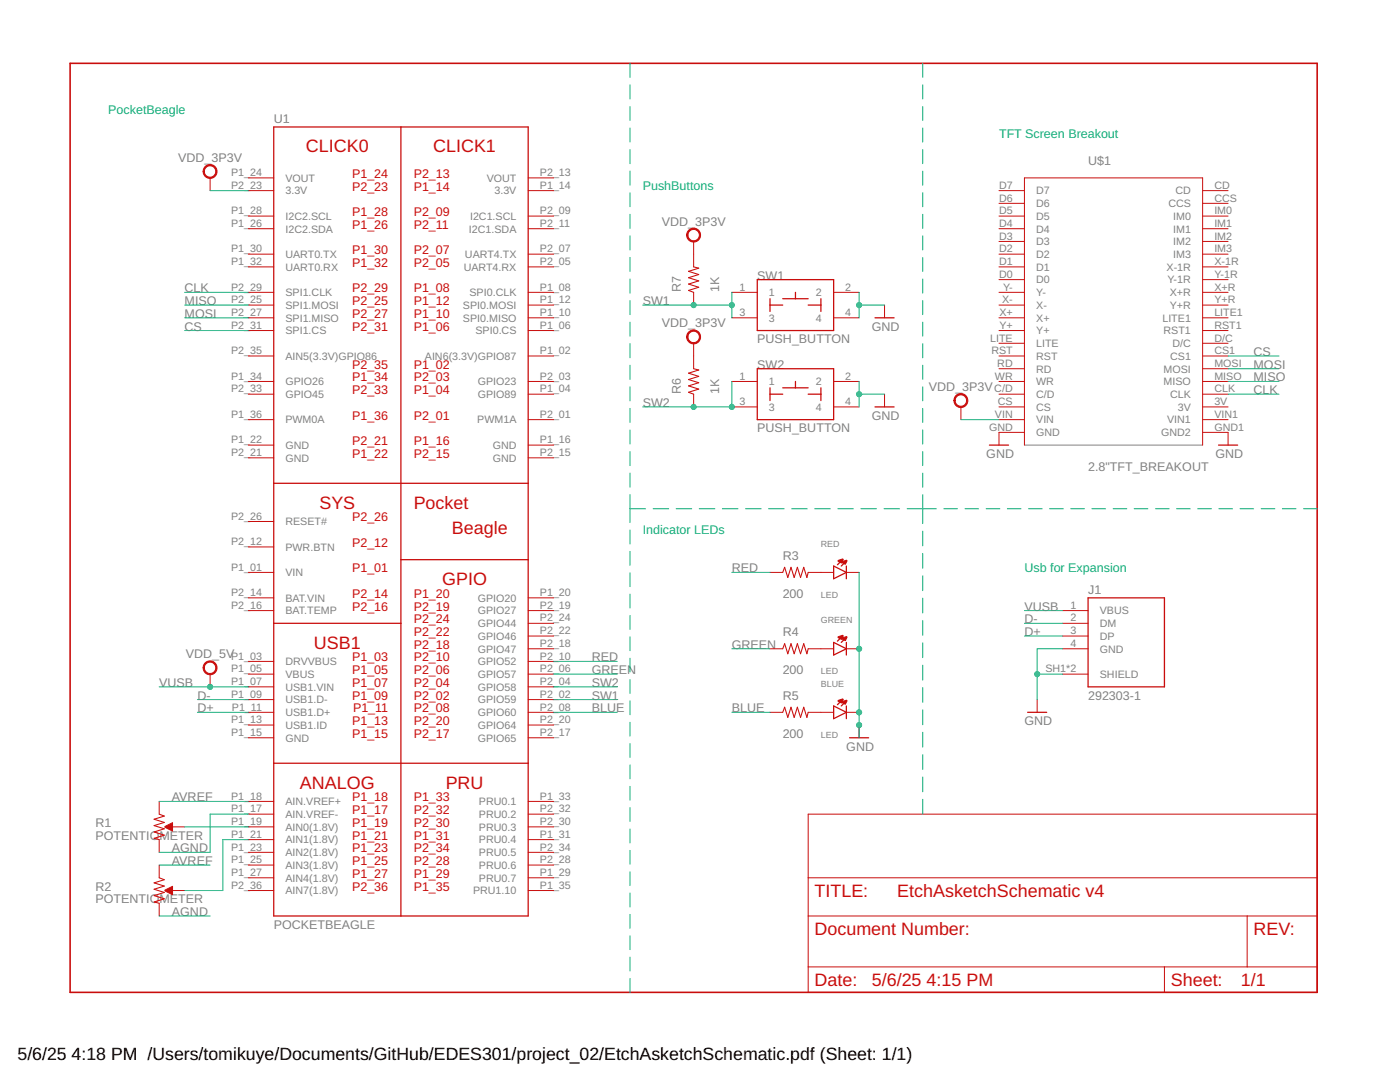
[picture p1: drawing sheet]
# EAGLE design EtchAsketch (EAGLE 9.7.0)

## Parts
BLUE  LED  [EIA-STD]
GREEN  LED  [EIA-STD]
J1  292303-1  [TE_292303-1]
R1  POTENTIOMETER  [POT-PO90S]
R2  POTENTIOMETER  [POT-PO90S]
R3  200  R_R0402  [R0402]
R4  200  R_R0402  [R0402]
R5  200  R_R0402  [R0402]
R6  1K  R_R0402  [R0402]
R7  1K  R_R0402  [R0402]
RED  LED  [EIA-STD]
SW1  PUSH_BUTTON  [BUTTON_12.5MM]
SW2  PUSH_BUTTON  [BUTTON_12.5MM]
U1  POCKETBEAGLE  [POCKETBEAGLE]
U$1  2.8"TFT_BREAKOUT  [2.8"TFTBRTEAKOUT]

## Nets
AGND: R1.CW R2.CW U1.P1_17(AIN.VREF-)
AVREF: R1.CCW R2.CCW U1.P1_18(AIN.VREF+)
BLUE: R5.1 U1.P2_08(GPIO60)
CLK: U1.P2_29(SPI1.CLK) U$1.CLK
CS: U1.P2_31(SPI1.CS) U$1.CS1
D+: J1.3(DP) U1.P1_11(USB1.D+)
D-: J1.2(DM) U1.P1_09(USB1.D-)
GND: BLUE.CATHODE GREEN.CATHODE J1.4(GND) J1.SH1(SHIELD) J1.SH2(SHIELD) RED.CATHODE SW1.2 SW1.4 SW2.2 SW2.4 U$1.GND U$1.GND1(GND2)
GREEN: R4.1 U1.P2_06(GPIO57)
MISO: U1.P2_25(SPI1.MOSI) U$1.MISO
MOSI: U1.P2_27(SPI1.MISO) U$1.MOSI
N$1: R3.2 RED.ANODE
N$2: R1.S U1.P1_19(AIN0(1.8V))
N$3: GREEN.ANODE R4.2
N$4: BLUE.ANODE R5.2
N$6: R2.S U1.P1_21(AIN1(1.8V))
RED: R3.1 U1.P2_10(GPIO52)
SW1: R7.1 SW1.1 SW1.3 U1.P2_02(GPIO59)
SW2: R6.1 SW2.1 SW2.3 U1.P2_04(GPIO58)
VDD_3P3V: R6.2 R7.2 U1.P2_23(3.3V) U$1.VIN
VUSB: J1.1(VBUS) U1.P1_07(USB1.VIN) ; supply symbol labelled VDD_5V
Unconnected: U1.P1_02(AIN6(3.3V)GPIO87) U1.P1_03(DRVVBUS) U1.P1_04(GPIO89) U1.P1_05(VBUS) U1.P1_06(SPI0.CS) U1.P1_08(SPI0.CLK) U1.P1_10(SPI0.MISO) U1.P1_12(SPI0.MOSI) U1.P1_13(USB1.ID) U1.P1_15(GND) U1.P1_20(GPIO20) U1.P1_23(AIN2(1.8V)) U1.P1_25(AIN3(1.8V)) U1.P1_26(I2C2.SDA) U1.P1_27(AIN4(1.8V)) U1.P1_28(I2C2.SCL) U1.P1_29(PRU0.7) U1.P1_30(UART0.TX) U1.P1_31(PRU0.4) U1.P1_32(UART0.RX) U1.P1_33(PRU0.1) U1.P1_34(GPIO26) U1.P1_35(PRU1.10) U1.P1_36(PWM0A) U1.P2_01(PWM1A) U1.P2_03(GPIO23) U1.P2_05(UART4.RX) U1.P2_07(UART4.TX) U1.P2_09(I2C1.SCL) U1.P2_11(I2C1.SDA) U1.P2_12(PWR.BTN) U1.P2_16(BAT.TEMP) U1.P2_17(GPIO65) U1.P2_18(GPIO47) U1.P2_19(GPIO27) U1.P2_20(GPIO64) U1.P2_22(GPIO46) U1.P2_24(GPIO44) U1.P2_26(RESET#) U1.P2_28(PRU0.6) U1.P2_30(PRU0.3) U1.P2_32(PRU0.2) U1.P2_33(GPIO45) U1.P2_34(PRU0.5) U1.P2_35(AIN5(3.3V)GPIO86) U1.P2_36(AIN7(1.8V)) U$1.3V U$1.C/D U$1.CCS U$1.CD U$1.CS U$1.D0 U$1.D1 U$1.D2 U$1.D3 U$1.D4 U$1.D5 U$1.D6 U$1.D7 U$1.D/C U$1.IM0 U$1.IM1 U$1.IM2 U$1.IM3 U$1.LITE U$1.LITE1 U$1.RD U$1.RST U$1.RST1 U$1.VIN1 U$1.WR U$1.X+ U$1.X+R U$1.X- U$1.X-1R U$1.Y+ U$1.Y+R U$1.Y- U$1.Y-1R

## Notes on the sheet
- PocketBeagle
- TFT Screen Breakout
- PushButtons
- Indicator LEDs
- Usb for Expansion

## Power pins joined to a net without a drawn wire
3.3V: U1.P1_14(3.3V)
BAT.VIN: U1.P2_14(BAT.VIN)
GND: U1.P1_16(GND) U1.P1_22(GND) U1.P2_15(GND) U1.P2_21(GND)
VIN: U1.P1_01(VIN)
VOUT: U1.P1_24(VOUT) U1.P2_13(VOUT)
